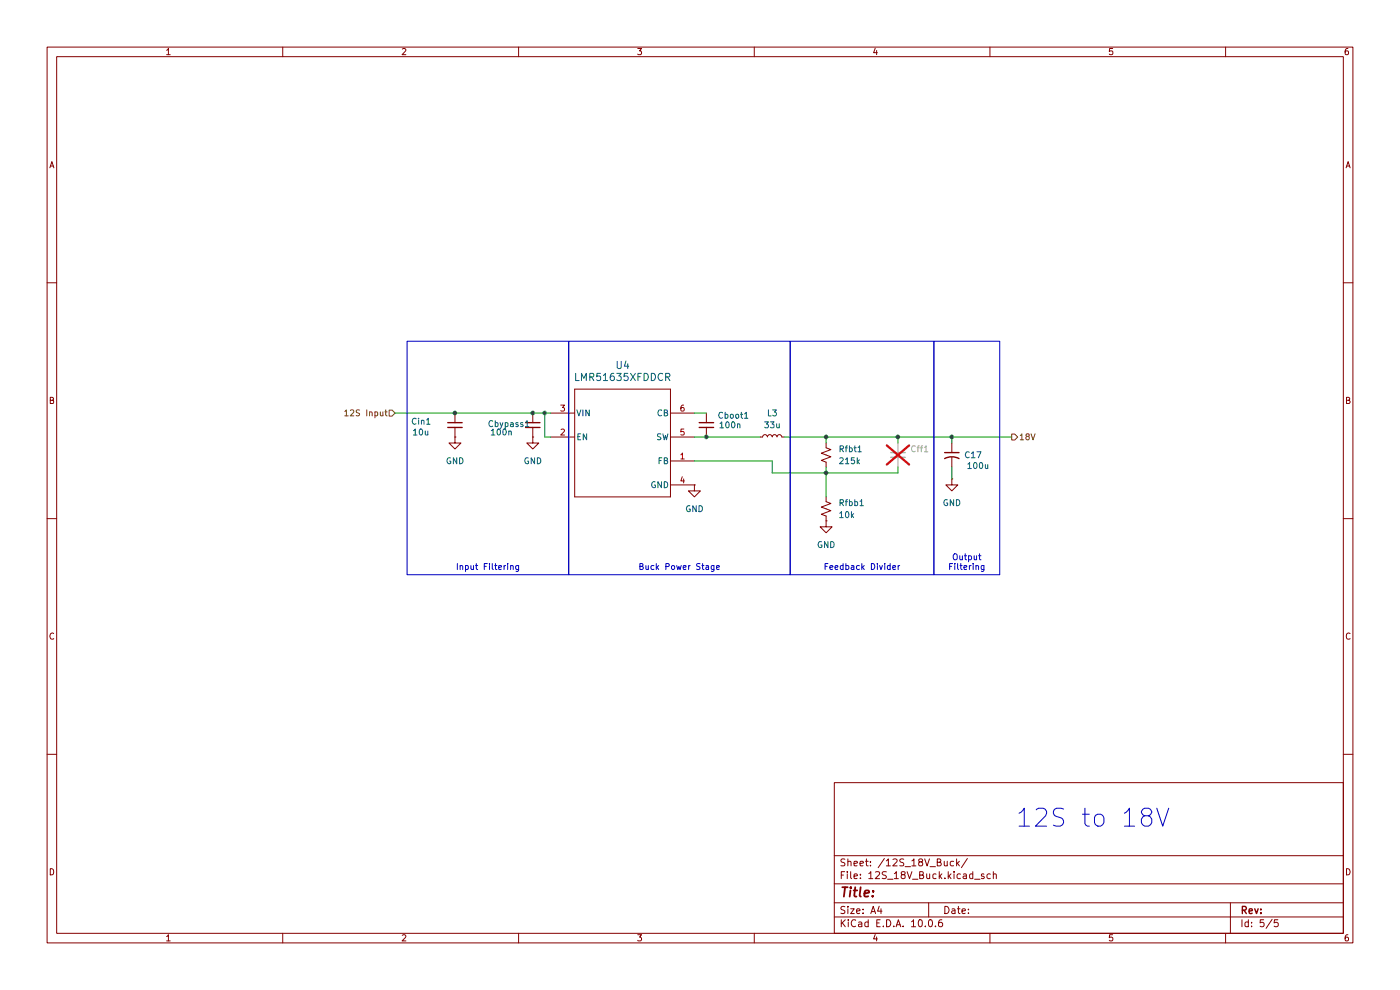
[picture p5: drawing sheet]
(kicad_sch
 (version 20260306)
 (generator "eeschema")
 (generator_version "10.0")
 (paper "A4")
 (lib_symbols
  (symbol "2026-11-03_00-30-20:PLMR51635XDDCR"
   (pin_names
    (offset 0.254)) (exclude_from_sim no) (in_bom yes) (on_board yes)
   (in_pos_files yes)
   (duplicate_pin_numbers_are_jumpers no)
   (property "Reference" "U" (at 0 2.54 0) (show_name no) (do_not_autoplace no) (effects (font (size 1.524 1.524))))
   (property "Value" "PLMR51635XDDCR" (at 0 0 0) (show_name no) (do_not_autoplace no) (effects (font (size 1.524 1.524))))
   (property "Footprint" "DDC0006A-MFG" (at 0 0 0) (show_name no) (do_not_autoplace no) (hide yes) (effects (font (size 1.27 1.27)
    (italic yes))))
   (property "Datasheet" "https://www.ti.com/lit/gpn/lmr51635" (at 0 0 0) (show_name no) (do_not_autoplace no) (hide yes) (effects (font (size 1.27 1.27)
    (italic yes))))
   (property "Description" "" (at 0 0 0) (show_name no) (do_not_autoplace no) (hide yes) (effects (font (size 1.27 1.27))))
   (property "ki_locked" "" (at 0 0 0) (show_name no) (do_not_autoplace no) (effects (font (size 1.27 1.27))))
   (symbol "PLMR51635XDDCR_0_1"
    (polyline (pts (xy 5.08 5.08) (xy 5.08 -17.78)) (stroke (width 0.2032) (type default)) (fill (type none)))
    (polyline (pts (xy 5.08 -17.78) (xy 25.4 -17.78)) (stroke (width 0.2032) (type default)) (fill (type none)))
    (polyline (pts (xy 25.4 5.08) (xy 5.08 5.08)) (stroke (width 0.2032) (type default)) (fill (type none)))
    (polyline (pts (xy 25.4 -17.78) (xy 25.4 5.08)) (stroke (width 0.2032) (type default)) (fill (type none)))
    (pin unspecified line (at 30.48 -10.16 180) (length 5.08) (name "FB" (effects (font (size 1.27 1.27)))) (number "1" (effects (font (size 1.27 1.27)))))
    (pin input line (at 0 -5.08 0) (length 5.08) (name "EN" (effects (font (size 1.27 1.27)))) (number "2" (effects (font (size 1.27 1.27)))))
    (pin power_in line (at 0 0 0) (length 5.08) (name "VIN" (effects (font (size 1.27 1.27)))) (number "3" (effects (font (size 1.27 1.27)))))
    (pin power_in line (at 30.48 -15.24 180) (length 5.08) (name "GND" (effects (font (size 1.27 1.27)))) (number "4" (effects (font (size 1.27 1.27)))))
    (pin power_in line (at 30.48 -5.08 180) (length 5.08) (name "SW" (effects (font (size 1.27 1.27)))) (number "5" (effects (font (size 1.27 1.27)))))
    (pin power_in line (at 30.48 0 180) (length 5.08) (name "CB" (effects (font (size 1.27 1.27)))) (number "6" (effects (font (size 1.27 1.27))))))
   (embedded_fonts no))
  (symbol "Device:C_Small"
   (pin_numbers (hide yes))
   (pin_names
    (offset 0.254) (hide yes)) (exclude_from_sim no) (in_bom yes) (on_board yes)
   (in_pos_files yes)
   (duplicate_pin_numbers_are_jumpers no)
   (property "Reference" "C" (at 0.254 1.778 0) (show_name no) (do_not_autoplace no) (effects (font (size 1.27 1.27)) (justify left)))
   (property "Value" "C_Small" (at 0.254 -2.032 0) (show_name no) (do_not_autoplace no) (effects (font (size 1.27 1.27)) (justify left)))
   (property "Footprint" "" (at 0 0 0) (show_name no) (do_not_autoplace no) (hide yes) (effects (font (size 1.27 1.27))))
   (property "Datasheet" "" (at 0 0 0) (show_name no) (do_not_autoplace no) (hide yes) (effects (font (size 1.27 1.27))))
   (property "Description" "Unpolarized capacitor, small symbol" (at 0 -10.16 0) (show_name no) (do_not_autoplace no) (hide yes) (effects (font (size 1.27 1.27))))
   (symbol "C_Small_0_1"
    (polyline (pts (xy -1.524 0.508) (xy 1.524 0.508)) (stroke (width 0.3048) (type default)) (fill (type none)))
    (polyline (pts (xy -1.524 -0.508) (xy 1.524 -0.508)) (stroke (width 0.3048) (type default)) (fill (type none))))
   (symbol "C_Small_1_1"
    (pin passive line (at 0 2.54 270) (length 2.032) (name "" (effects (font (size 1.27 1.27)))) (number "1" (effects (font (size 1.27 1.27)))))
    (pin passive line (at 0 -2.54 90) (length 2.032) (name "" (effects (font (size 1.27 1.27)))) (number "2" (effects (font (size 1.27 1.27))))))
   (embedded_fonts no))
  (symbol "Device:C_Small_US"
   (pin_numbers (hide yes))
   (pin_names
    (offset 0.254) (hide yes)) (exclude_from_sim no) (in_bom yes) (on_board yes)
   (in_pos_files yes)
   (duplicate_pin_numbers_are_jumpers no)
   (property "Reference" "C" (at 0.254 1.778 0) (show_name no) (do_not_autoplace no) (effects (font (size 1.27 1.27)) (justify left)))
   (property "Value" "C_Small_US" (at 0.254 -2.032 0) (show_name no) (do_not_autoplace no) (effects (font (size 1.27 1.27)) (justify left)))
   (property "Footprint" "" (at 0 0 0) (show_name no) (do_not_autoplace no) (hide yes) (effects (font (size 1.27 1.27))))
   (property "Datasheet" "" (at 0 0 0) (show_name no) (do_not_autoplace no) (hide yes) (effects (font (size 1.27 1.27))))
   (property "Description" "capacitor, small US symbol" (at 0 -10.16 0) (show_name no) (do_not_autoplace no) (hide yes) (effects (font (size 1.27 1.27))))
   (symbol "C_Small_US_0_1"
    (polyline (pts (xy -1.524 0.508) (xy 1.524 0.508)) (stroke (width 0.3048) (type default)) (fill (type none)))
    (arc (start -1.524 -0.762) (mid 0 -0.3734) (end 1.524 -0.762) (stroke (width 0.3048) (type default)) (fill (type none))))
   (symbol "C_Small_US_1_1"
    (pin passive line (at 0 2.54 270) (length 2.032) (name "" (effects (font (size 1.27 1.27)))) (number "1" (effects (font (size 1.27 1.27)))))
    (pin passive line (at 0 -2.54 90) (length 2.032) (name "" (effects (font (size 1.27 1.27)))) (number "2" (effects (font (size 1.27 1.27))))))
   (embedded_fonts no))
  (symbol "Device:L_Small"
   (pin_numbers (hide yes))
   (pin_names
    (offset 0.254) (hide yes)) (exclude_from_sim no) (in_bom yes) (on_board yes)
   (in_pos_files yes)
   (duplicate_pin_numbers_are_jumpers no)
   (property "Reference" "L" (at 0.762 1.016 0) (show_name no) (do_not_autoplace no) (effects (font (size 1.27 1.27)) (justify left)))
   (property "Value" "L_Small" (at 0.762 -1.016 0) (show_name no) (do_not_autoplace no) (effects (font (size 1.27 1.27)) (justify left)))
   (property "Footprint" "" (at 0 0 0) (show_name no) (do_not_autoplace no) (hide yes) (effects (font (size 1.27 1.27))))
   (property "Datasheet" "" (at 0 0 0) (show_name no) (do_not_autoplace no) (hide yes) (effects (font (size 1.27 1.27))))
   (property "Description" "Inductor, small symbol" (at 0 0 0) (show_name no) (do_not_autoplace no) (hide yes) (effects (font (size 1.27 1.27))))
   (symbol "L_Small_0_1"
    (arc (start 0 2.032) (mid 0.5058 1.524) (end 0 1.016) (stroke (width 0) (type default)) (fill (type none)))
    (arc (start 0 1.016) (mid 0.5058 0.508) (end 0 0) (stroke (width 0) (type default)) (fill (type none)))
    (arc (start 0 0) (mid 0.5058 -0.508) (end 0 -1.016) (stroke (width 0) (type default)) (fill (type none)))
    (arc (start 0 -1.016) (mid 0.5058 -1.524) (end 0 -2.032) (stroke (width 0) (type default)) (fill (type none))))
   (symbol "L_Small_1_1"
    (pin passive line (at 0 2.54 270) (length 0.508) (name "" (effects (font (size 1.27 1.27)))) (number "1" (effects (font (size 1.27 1.27)))))
    (pin passive line (at 0 -2.54 90) (length 0.508) (name "" (effects (font (size 1.27 1.27)))) (number "2" (effects (font (size 1.27 1.27))))))
   (embedded_fonts no))
  (symbol "Device:R_Small_US"
   (pin_numbers (hide yes))
   (pin_names
    (offset 0.254) (hide yes)) (exclude_from_sim no) (in_bom yes) (on_board yes)
   (in_pos_files yes)
   (duplicate_pin_numbers_are_jumpers no)
   (property "Reference" "R" (at 0.762 0.508 0) (show_name no) (do_not_autoplace no) (effects (font (size 1.27 1.27)) (justify left)))
   (property "Value" "R_Small_US" (at 0.762 -1.016 0) (show_name no) (do_not_autoplace no) (effects (font (size 1.27 1.27)) (justify left)))
   (property "Footprint" "" (at 0 0 0) (show_name no) (do_not_autoplace no) (hide yes) (effects (font (size 1.27 1.27))))
   (property "Datasheet" "" (at 0 0 0) (show_name no) (do_not_autoplace no) (hide yes) (effects (font (size 1.27 1.27))))
   (property "Description" "Resistor, small US symbol" (at 0 0 0) (show_name no) (do_not_autoplace no) (hide yes) (effects (font (size 1.27 1.27))))
   (symbol "R_Small_US_1_1"
    (polyline (pts (xy 0 1.524) (xy 1.016 1.143) (xy 0 0.762) (xy -1.016 0.381) (xy 0 0)) (stroke (width 0) (type default)) (fill (type none)))
    (polyline (pts (xy 0 0) (xy 1.016 -0.381) (xy 0 -0.762) (xy -1.016 -1.143) (xy 0 -1.524)) (stroke (width 0) (type default)) (fill (type none)))
    (pin passive line (at 0 2.54 270) (length 1.016) (name "" (effects (font (size 1.27 1.27)))) (number "1" (effects (font (size 1.27 1.27)))))
    (pin passive line (at 0 -2.54 90) (length 1.016) (name "" (effects (font (size 1.27 1.27)))) (number "2" (effects (font (size 1.27 1.27))))))
   (embedded_fonts no))
  (symbol "power:GND"
   (power global)
   (pin_numbers (hide yes))
   (pin_names
    (offset 0) (hide yes)) (exclude_from_sim no) (in_bom yes) (on_board yes)
   (in_pos_files yes)
   (duplicate_pin_numbers_are_jumpers no)
   (property "Reference" "#PWR" (at 0 -6.35 0) (show_name no) (do_not_autoplace no) (hide yes) (effects (font (size 1.27 1.27))))
   (property "Value" "GND" (at 0 -3.81 0) (show_name no) (do_not_autoplace no) (effects (font (size 1.27 1.27))))
   (property "Footprint" "" (at 0 0 0) (show_name no) (do_not_autoplace no) (hide yes) (effects (font (size 1.27 1.27))))
   (property "Datasheet" "" (at 0 0 0) (show_name no) (do_not_autoplace no) (hide yes) (effects (font (size 1.27 1.27))))
   (property "Description" "Power symbol creates a global label with name \"GND\" , ground" (at 0 0 0) (show_name no) (do_not_autoplace no) (hide yes) (effects (font (size 1.27 1.27))))
   (symbol "GND_0_1"
    (polyline (pts (xy 0 0) (xy 0 -1.27) (xy 1.27 -1.27) (xy 0 -2.54) (xy -1.27 -1.27) (xy 0 -1.27)) (stroke (width 0) (type default)) (fill (type none))))
   (symbol "GND_1_1"
    (pin power_in line (at 0 0 270) (length 0) (name "" (effects (font (size 1.27 1.27)))) (number "1" (effects (font (size 1.27 1.27))))))
   (embedded_fonts no)))
 (text "12S to 18V"
  (exclude_from_sim no)
  (at 231.902 173.736 0)
  (effects (font (size 3.81 3.81))))
 (text_box "Buck Power Stage"
  (exclude_from_sim no)
  (at 120.65 72.39 0)
  (size 46.99 49.53)
  (margins 0.9525 0.9525 0.9525 0.9525)
  (stroke (width 0) (type solid))
  (fill (type none))
  (effects (font (size 1.27 1.27)) (justify bottom)))
 (text_box "Input Filtering"
  (exclude_from_sim no)
  (at 86.36 72.39 0)
  (size 34.29 49.53)
  (margins 0.9525 0.9525 0.9525 0.9525)
  (stroke (width 0) (type solid))
  (fill (type none))
  (effects (font (size 1.27 1.27)) (justify bottom)))
 (text_box "Feedback Divider"
  (exclude_from_sim no)
  (at 167.64 72.39 0)
  (size 30.48 49.53)
  (margins 0.9525 0.9525 0.9525 0.9525)
  (stroke (width 0) (type solid))
  (fill (type none))
  (effects (font (size 1.27 1.27)) (justify bottom)))
 (text_box "Output Filtering"
  (exclude_from_sim no)
  (at 198.12 72.39 0)
  (size 13.97 49.53)
  (margins 0.9525 0.9525 0.9525 0.9525)
  (stroke (width 0) (type solid))
  (fill (type none))
  (effects (font (size 1.27 1.27)) (justify bottom)))
 (junction
  (at 201.93 92.71)
  (diameter 0)
  (color 0 0 0 0))
 (junction
  (at 115.57 87.63)
  (diameter 0)
  (color 0 0 0 0))
 (junction
  (at 175.26 92.71)
  (diameter 0)
  (color 0 0 0 0))
 (junction
  (at 96.52 87.63)
  (diameter 0)
  (color 0 0 0 0))
 (junction
  (at 190.5 92.71)
  (diameter 0)
  (color 0 0 0 0))
 (junction
  (at 175.26 100.33)
  (diameter 0)
  (color 0 0 0 0))
 (junction
  (at 149.86 92.71)
  (diameter 0)
  (color 0 0 0 0))
 (junction
  (at 113.03 87.63)
  (diameter 0)
  (color 0 0 0 0))
 (wire
  (pts (xy 175.26 93.98) (xy 175.26 92.71))
  (stroke (width 0) (type default)))
 (wire
  (pts (xy 83.82 87.63) (xy 96.52 87.63))
  (stroke (width 0) (type default)))
 (wire
  (pts (xy 147.32 97.79) (xy 163.83 97.79))
  (stroke (width 0) (type default)))
 (wire
  (pts (xy 201.93 101.6) (xy 201.93 99.06))
  (stroke (width 0) (type default)))
 (wire
  (pts (xy 166.37 92.71) (xy 190.5 92.71))
  (stroke (width 0) (type default)))
 (wire
  (pts (xy 163.83 97.79) (xy 163.83 100.33))
  (stroke (width 0) (type default)))
 (wire
  (pts (xy 163.83 100.33) (xy 190.5 100.33))
  (stroke (width 0) (type default)))
 (wire
  (pts (xy 96.52 87.63) (xy 115.57 87.63))
  (stroke (width 0) (type default)))
 (wire
  (pts (xy 149.86 92.71) (xy 161.29 92.71))
  (stroke (width 0) (type default)))
 (wire
  (pts (xy 149.86 87.63) (xy 147.32 87.63))
  (stroke (width 0) (type default)))
 (wire
  (pts (xy 190.5 99.06) (xy 190.5 100.33))
  (stroke (width 0) (type default)))
 (wire
  (pts (xy 115.57 87.63) (xy 115.57 92.71))
  (stroke (width 0) (type default)))
 (wire
  (pts (xy 190.5 92.71) (xy 201.93 92.71))
  (stroke (width 0) (type default)))
 (wire
  (pts (xy 175.26 100.33) (xy 175.26 105.41))
  (stroke (width 0) (type default)))
 (wire
  (pts (xy 115.57 87.63) (xy 116.84 87.63))
  (stroke (width 0) (type default)))
 (wire
  (pts (xy 201.93 93.98) (xy 201.93 92.71))
  (stroke (width 0) (type default)))
 (wire
  (pts (xy 201.93 92.71) (xy 214.63 92.71))
  (stroke (width 0) (type default)))
 (wire
  (pts (xy 116.84 92.71) (xy 115.57 92.71))
  (stroke (width 0) (type default)))
 (wire
  (pts (xy 147.32 92.71) (xy 149.86 92.71))
  (stroke (width 0) (type default)))
 (wire
  (pts (xy 190.5 92.71) (xy 190.5 93.98))
  (stroke (width 0) (type default)))
 (wire
  (pts (xy 175.26 99.06) (xy 175.26 100.33))
  (stroke (width 0) (type default)))
 (hierarchical_label "12S Input"
  (shape input)
  (at 83.82 87.63 180)
  (effects (font (size 1.27 1.27)) (justify right)))
 (hierarchical_label "18V"
  (shape output)
  (at 214.63 92.71 0)
  (effects (font (size 1.27 1.27)) (justify left)))
 (symbol
  (lib_id "power:GND")
  (at 96.52 92.71 0)
  (unit 1)
  (body_style 1)
  (exclude_from_sim no)
  (in_bom yes)
  (on_board yes)
  (in_pos_files yes)
  (dnp no)
  (fields_autoplaced yes)
  (property "Reference" "#PWR023" (at 96.52 99.06 0) (hide yes) (show_name no) (do_not_autoplace no) (effects (font (size 1.27 1.27))))
  (property "Value" "GND" (at 96.52 97.79 0) (show_name no) (do_not_autoplace no) (effects (font (size 1.27 1.27))))
  (property "Footprint" "" (at 96.52 92.71 0) (hide yes) (show_name no) (do_not_autoplace no) (effects (font (size 1.27 1.27))))
  (property "Datasheet" "" (at 96.52 92.71 0) (hide yes) (show_name no) (do_not_autoplace no) (effects (font (size 1.27 1.27))))
  (property "Description" "Power symbol creates a global label with name \"GND\" , ground" (at 96.52 92.71 0) (hide yes) (show_name no) (do_not_autoplace no) (effects (font (size 1.27 1.27))))
  (pin "1")
  (instances (project "12S_18V_Buck" (path "" (reference "#PWR015") (unit 1))) (project "PDB" (path "" (reference "#PWR023") (unit 1)))))
 (symbol
  (lib_id "Device:C_Small")
  (at 113.03 90.17 0)
  (unit 1)
  (body_style 1)
  (exclude_from_sim no)
  (in_bom yes)
  (on_board yes)
  (in_pos_files yes)
  (dnp no)
  (property "Reference" "Cbypass1" (at 103.378 89.916 0) (show_name no) (do_not_autoplace no) (effects (font (size 1.27 1.27)) (justify left)))
  (property "Value" "100n" (at 103.886 91.694 0) (show_name no) (do_not_autoplace no) (effects (font (size 1.27 1.27)) (justify left)))
  (property "Footprint" "Capacitor_SMD:C_0603_1608Metric" (at 113.03 90.17 0) (hide yes) (show_name no) (do_not_autoplace no) (effects (font (size 1.27 1.27))))
  (property "Datasheet" "" (at 113.03 90.17 0) (hide yes) (show_name no) (do_not_autoplace no) (effects (font (size 1.27 1.27))))
  (property "Description" "Unpolarized capacitor, small symbol" (at 113.03 100.33 0) (hide yes) (show_name no) (do_not_autoplace no) (effects (font (size 1.27 1.27))))
  (property "MPN" "GRM188R72A104KA35D" (at 113.03 90.17 0) (hide yes) (show_name no) (do_not_autoplace no) (effects (font (size 1.27 1.27))))
  (pin "1")
  (pin "2")
  (instances (project "12S_18V_Buck" (path "" (reference "Cbypass1") (unit 1))) (project "PDB" (path "" (reference "Cbypass1") (unit 1)))))
 (symbol
  (lib_id "Device:L_Small")
  (at 163.83 92.71 90)
  (unit 1)
  (body_style 1)
  (exclude_from_sim no)
  (in_bom yes)
  (on_board yes)
  (in_pos_files yes)
  (dnp no)
  (fields_autoplaced yes)
  (property "Reference" "L3" (at 163.83 87.63 90) (show_name no) (do_not_autoplace no) (effects (font (size 1.27 1.27))))
  (property "Value" "33u" (at 163.83 90.17 90) (show_name no) (do_not_autoplace no) (effects (font (size 1.27 1.27))))
  (property "Footprint" "Inductor_SMD:L_Coilcraft_MSS1583-XXX" (at 163.83 92.71 0) (hide yes) (show_name no) (do_not_autoplace no) (effects (font (size 1.27 1.27))))
  (property "Datasheet" "https://www.coilcraft.com/getmedia/fbfe8ea7-f5d8-4484-859e-2285f427326d/mss1583.pdf" (at 163.83 92.71 0) (hide yes) (show_name no) (do_not_autoplace no) (effects (font (size 1.27 1.27))))
  (property "Description" "Inductor, small symbol" (at 163.83 92.71 0) (hide yes) (show_name no) (do_not_autoplace no) (effects (font (size 1.27 1.27))))
  (property "Manufacturer" "Coilcraft" (at 163.83 92.71 90) (hide yes) (show_name no) (do_not_autoplace no) (effects (font (size 1.27 1.27))))
  (property "MPN" "MSS1583-333MED" (at 163.83 92.71 90) (hide yes) (show_name no) (do_not_autoplace no) (effects (font (size 1.27 1.27))))
  (pin "2")
  (pin "1")
  (instances (project "12S_18V_Buck" (path "" (reference "L1") (unit 1))) (project "PDB" (path "" (reference "L3") (unit 1)))))
 (symbol
  (lib_id "Device:C_Small_US")
  (at 201.93 96.52 0)
  (unit 1)
  (body_style 1)
  (exclude_from_sim no)
  (in_bom yes)
  (on_board yes)
  (in_pos_files yes)
  (dnp no)
  (property "Reference" "C17" (at 204.47 96.5199 0) (show_name no) (do_not_autoplace no) (effects (font (size 1.27 1.27)) (justify left)))
  (property "Value" "100u" (at 204.978 98.806 0) (show_name no) (do_not_autoplace no) (effects (font (size 1.27 1.27)) (justify left)))
  (property "Footprint" "Capacitor_SMD:CP_Elec_8x10.5" (at 201.93 96.52 0) (hide yes) (show_name no) (do_not_autoplace no) (effects (font (size 1.27 1.27))))
  (property "Datasheet" "" (at 201.93 96.52 0) (hide yes) (show_name no) (do_not_autoplace no) (effects (font (size 1.27 1.27))))
  (property "Description" "Capacitor, small curved-plate US symbol" (at 201.93 106.68 0) (hide yes) (show_name no) (do_not_autoplace no) (effects (font (size 1.27 1.27))))
  (property "MPN" "EEH-ZC1V101P" (at 201.93 96.52 0) (hide yes) (show_name no) (do_not_autoplace no) (effects (font (size 1.27 1.27))))
  (pin "1")
  (pin "2")
  (instances (project "12S_18V_Buck" (path "" (reference "C1") (unit 1))) (project "PDB" (path "" (reference "C17") (unit 1)))))
 (symbol
  (lib_id "2026-11-03_00-30-20:PLMR51635XDDCR")
  (at 116.84 87.63 0)
  (unit 1)
  (body_style 1)
  (exclude_from_sim no)
  (in_bom yes)
  (on_board yes)
  (in_pos_files yes)
  (dnp no)
  (fields_autoplaced yes)
  (property "Reference" "U4" (at 132.08 77.47 0) (show_name no) (do_not_autoplace no) (effects (font (size 1.524 1.524))))
  (property "Value" "LMR51635XFDDCR" (at 132.08 80.01 0) (show_name no) (do_not_autoplace no) (effects (font (size 1.524 1.524))))
  (property "Footprint" "DDC0006A-MFG" (at 116.84 87.63 0) (hide yes) (show_name no) (do_not_autoplace no) (effects (font (size 1.27 1.27)
    (italic yes))))
  (property "Datasheet" "https://www.ti.com/lit/gpn/lmr51635" (at 116.84 87.63 0) (hide yes) (show_name no) (do_not_autoplace no) (effects (font (size 1.27 1.27)
    (italic yes))))
  (property "Description" "" (at 116.84 87.63 0) (hide yes) (show_name no) (do_not_autoplace no) (effects (font (size 1.27 1.27))))
  (property "MPN" "LMR51635XFDDCR" (at 116.84 87.63 0) (hide yes) (show_name no) (do_not_autoplace no) (effects (font (size 1.27 1.27))))
  (pin "5")
  (pin "6")
  (pin "3")
  (pin "4")
  (pin "2")
  (pin "1")
  (instances (project "12S_18V_Buck" (path "" (reference "U1") (unit 1))) (project "PDB" (path "" (reference "U4") (unit 1)))))
 (symbol
  (lib_id "Device:R_Small_US")
  (at 175.26 96.52 0)
  (unit 1)
  (body_style 1)
  (exclude_from_sim no)
  (in_bom yes)
  (on_board yes)
  (in_pos_files yes)
  (dnp no)
  (fields_autoplaced yes)
  (property "Reference" "Rfbt1" (at 177.8 95.2499 0) (show_name no) (do_not_autoplace no) (effects (font (size 1.27 1.27)) (justify left)))
  (property "Value" "215k" (at 177.8 97.7899 0) (show_name no) (do_not_autoplace no) (effects (font (size 1.27 1.27)) (justify left)))
  (property "Footprint" "Resistor_SMD:R_0603_1608Metric" (at 175.26 96.52 0) (hide yes) (show_name no) (do_not_autoplace no) (effects (font (size 1.27 1.27))))
  (property "Datasheet" "" (at 175.26 96.52 0) (hide yes) (show_name no) (do_not_autoplace no) (effects (font (size 1.27 1.27))))
  (property "Description" "Resistor, small US symbol" (at 175.26 96.52 0) (hide yes) (show_name no) (do_not_autoplace no) (effects (font (size 1.27 1.27))))
  (property "MPN" "RC0603FR-07215KL" (at 175.26 96.52 0) (hide yes) (show_name no) (do_not_autoplace no) (effects (font (size 1.27 1.27))))
  (pin "1")
  (pin "2")
  (instances (project "12S_18V_Buck" (path "" (reference "Rfbt1") (unit 1))) (project "PDB" (path "" (reference "Rfbt1") (unit 1)))))
 (symbol
  (lib_id "power:GND")
  (at 147.32 102.87 0)
  (unit 1)
  (body_style 1)
  (exclude_from_sim no)
  (in_bom yes)
  (on_board yes)
  (in_pos_files yes)
  (dnp no)
  (fields_autoplaced yes)
  (property "Reference" "#PWR026" (at 147.32 109.22 0) (hide yes) (show_name no) (do_not_autoplace no) (effects (font (size 1.27 1.27))))
  (property "Value" "GND" (at 147.32 107.95 0) (show_name no) (do_not_autoplace no) (effects (font (size 1.27 1.27))))
  (property "Footprint" "" (at 147.32 102.87 0) (hide yes) (show_name no) (do_not_autoplace no) (effects (font (size 1.27 1.27))))
  (property "Datasheet" "" (at 147.32 102.87 0) (hide yes) (show_name no) (do_not_autoplace no) (effects (font (size 1.27 1.27))))
  (property "Description" "Power symbol creates a global label with name \"GND\" , ground" (at 147.32 102.87 0) (hide yes) (show_name no) (do_not_autoplace no) (effects (font (size 1.27 1.27))))
  (pin "1")
  (instances (project "12S_18V_Buck" (path "" (reference "#PWR018") (unit 1))) (project "PDB" (path "" (reference "#PWR026") (unit 1)))))
 (symbol
  (lib_id "Device:C_Small")
  (at 149.86 90.17 0)
  (unit 1)
  (body_style 1)
  (exclude_from_sim no)
  (in_bom yes)
  (on_board yes)
  (in_pos_files yes)
  (dnp no)
  (property "Reference" "Cboot1" (at 152.146 88.138 0) (show_name no) (do_not_autoplace no) (effects (font (size 1.27 1.27)) (justify left)))
  (property "Value" "100n" (at 152.4 90.17 0) (show_name no) (do_not_autoplace no) (effects (font (size 1.27 1.27)) (justify left)))
  (property "Footprint" "Capacitor_SMD:C_0603_1608Metric" (at 149.86 90.17 0) (hide yes) (show_name no) (do_not_autoplace no) (effects (font (size 1.27 1.27))))
  (property "Datasheet" "" (at 149.86 90.17 0) (hide yes) (show_name no) (do_not_autoplace no) (effects (font (size 1.27 1.27))))
  (property "Description" "Unpolarized capacitor, small symbol" (at 149.86 100.33 0) (hide yes) (show_name no) (do_not_autoplace no) (effects (font (size 1.27 1.27))))
  (property "MPN" "GRM188R72A104KA35D" (at 149.86 90.17 0) (hide yes) (show_name no) (do_not_autoplace no) (effects (font (size 1.27 1.27))))
  (pin "1")
  (pin "2")
  (instances (project "12S_18V_Buck" (path "" (reference "Cboot1") (unit 1))) (project "PDB" (path "" (reference "Cboot1") (unit 1)))))
 (symbol
  (lib_id "Device:C_Small")
  (at 96.52 90.17 0)
  (unit 1)
  (body_style 1)
  (exclude_from_sim no)
  (in_bom yes)
  (on_board yes)
  (in_pos_files yes)
  (dnp no)
  (property "Reference" "Cin1" (at 87.122 89.408 0) (show_name no) (do_not_autoplace no) (effects (font (size 1.27 1.27)) (justify left)))
  (property "Value" "10u" (at 87.376 91.694 0) (show_name no) (do_not_autoplace no) (effects (font (size 1.27 1.27)) (justify left)))
  (property "Footprint" "Capacitor_SMD:C_1210_3225Metric" (at 96.52 90.17 0) (hide yes) (show_name no) (do_not_autoplace no) (effects (font (size 1.27 1.27))))
  (property "Datasheet" "" (at 96.52 90.17 0) (hide yes) (show_name no) (do_not_autoplace no) (effects (font (size 1.27 1.27))))
  (property "Description" "Unpolarized capacitor, small symbol" (at 96.52 100.33 0) (hide yes) (show_name no) (do_not_autoplace no) (effects (font (size 1.27 1.27))))
  (property "MPN" "C3225X7R2A106K250AC" (at 96.52 90.17 0) (hide yes) (show_name no) (do_not_autoplace no) (effects (font (size 1.27 1.27))))
  (pin "1")
  (pin "2")
  (instances (project "12S_18V_Buck" (path "" (reference "Cin1") (unit 1))) (project "PDB" (path "" (reference "Cin1") (unit 1)))))
 (symbol
  (lib_id "Device:C_Small")
  (at 190.5 96.52 0)
  (unit 1)
  (body_style 1)
  (exclude_from_sim no)
  (in_bom yes)
  (on_board yes)
  (in_pos_files yes)
  (dnp yes)
  (fields_autoplaced yes)
  (property "Reference" "Cff1" (at 193.04 95.2499 0) (show_name no) (do_not_autoplace no) (effects (font (size 1.27 1.27)) (justify left)))
  (property "Value" "" (at 193.04 97.7899 0) (show_name no) (do_not_autoplace no) (effects (font (size 1.27 1.27)) (justify left)))
  (property "Footprint" "Capacitor_SMD:C_0603_1608Metric" (at 190.5 96.52 0) (hide yes) (show_name no) (do_not_autoplace no) (effects (font (size 1.27 1.27))))
  (property "Datasheet" "" (at 190.5 96.52 0) (hide yes) (show_name no) (do_not_autoplace no) (effects (font (size 1.27 1.27))))
  (property "Description" "Unpolarized capacitor, small symbol" (at 190.5 106.68 0) (hide yes) (show_name no) (do_not_autoplace no) (effects (font (size 1.27 1.27))))
  (pin "1")
  (pin "2")
  (instances (project "12S_18V_Buck" (path "" (reference "Cff1") (unit 1))) (project "PDB" (path "" (reference "Cff1") (unit 1)))))
 (symbol
  (lib_id "power:GND")
  (at 113.03 92.71 0)
  (unit 1)
  (body_style 1)
  (exclude_from_sim no)
  (in_bom yes)
  (on_board yes)
  (in_pos_files yes)
  (dnp no)
  (fields_autoplaced yes)
  (property "Reference" "#PWR024" (at 113.03 99.06 0) (hide yes) (show_name no) (do_not_autoplace no) (effects (font (size 1.27 1.27))))
  (property "Value" "GND" (at 113.03 97.79 0) (show_name no) (do_not_autoplace no) (effects (font (size 1.27 1.27))))
  (property "Footprint" "" (at 113.03 92.71 0) (hide yes) (show_name no) (do_not_autoplace no) (effects (font (size 1.27 1.27))))
  (property "Datasheet" "" (at 113.03 92.71 0) (hide yes) (show_name no) (do_not_autoplace no) (effects (font (size 1.27 1.27))))
  (property "Description" "Power symbol creates a global label with name \"GND\" , ground" (at 113.03 92.71 0) (hide yes) (show_name no) (do_not_autoplace no) (effects (font (size 1.27 1.27))))
  (pin "1")
  (instances (project "12S_18V_Buck" (path "" (reference "#PWR017") (unit 1))) (project "PDB" (path "" (reference "#PWR024") (unit 1)))))
 (symbol
  (lib_id "Device:R_Small_US")
  (at 175.26 107.95 0)
  (unit 1)
  (body_style 1)
  (exclude_from_sim no)
  (in_bom yes)
  (on_board yes)
  (in_pos_files yes)
  (dnp no)
  (fields_autoplaced yes)
  (property "Reference" "Rfbb1" (at 177.8 106.6799 0) (show_name no) (do_not_autoplace no) (effects (font (size 1.27 1.27)) (justify left)))
  (property "Value" "10k" (at 177.8 109.2199 0) (show_name no) (do_not_autoplace no) (effects (font (size 1.27 1.27)) (justify left)))
  (property "Footprint" "Resistor_SMD:R_0603_1608Metric" (at 175.26 107.95 0) (hide yes) (show_name no) (do_not_autoplace no) (effects (font (size 1.27 1.27))))
  (property "Datasheet" "" (at 175.26 107.95 0) (hide yes) (show_name no) (do_not_autoplace no) (effects (font (size 1.27 1.27))))
  (property "Description" "Resistor, small US symbol" (at 175.26 107.95 0) (hide yes) (show_name no) (do_not_autoplace no) (effects (font (size 1.27 1.27))))
  (property "MPN" "RC0603FR-0710KL" (at 175.26 107.95 0) (hide yes) (show_name no) (do_not_autoplace no) (effects (font (size 1.27 1.27))))
  (pin "1")
  (pin "2")
  (instances (project "12S_18V_Buck" (path "" (reference "Rfbb1") (unit 1))) (project "PDB" (path "" (reference "Rfbb1") (unit 1)))))
 (symbol
  (lib_id "power:GND")
  (at 201.93 101.6 0)
  (unit 1)
  (body_style 1)
  (exclude_from_sim no)
  (in_bom yes)
  (on_board yes)
  (in_pos_files yes)
  (dnp no)
  (fields_autoplaced yes)
  (property "Reference" "#PWR025" (at 201.93 107.95 0) (hide yes) (show_name no) (do_not_autoplace no) (effects (font (size 1.27 1.27))))
  (property "Value" "GND" (at 201.93 106.68 0) (show_name no) (do_not_autoplace no) (effects (font (size 1.27 1.27))))
  (property "Footprint" "" (at 201.93 101.6 0) (hide yes) (show_name no) (do_not_autoplace no) (effects (font (size 1.27 1.27))))
  (property "Datasheet" "" (at 201.93 101.6 0) (hide yes) (show_name no) (do_not_autoplace no) (effects (font (size 1.27 1.27))))
  (property "Description" "Power symbol creates a global label with name \"GND\" , ground" (at 201.93 101.6 0) (hide yes) (show_name no) (do_not_autoplace no) (effects (font (size 1.27 1.27))))
  (pin "1")
  (instances (project "12S_18V_Buck" (path "" (reference "#PWR020") (unit 1))) (project "PDB" (path "" (reference "#PWR025") (unit 1)))))
 (symbol
  (lib_id "power:GND")
  (at 175.26 110.49 0)
  (unit 1)
  (body_style 1)
  (exclude_from_sim no)
  (in_bom yes)
  (on_board yes)
  (in_pos_files yes)
  (dnp no)
  (fields_autoplaced yes)
  (property "Reference" "#PWR027" (at 175.26 116.84 0) (hide yes) (show_name no) (do_not_autoplace no) (effects (font (size 1.27 1.27))))
  (property "Value" "GND" (at 175.26 115.57 0) (show_name no) (do_not_autoplace no) (effects (font (size 1.27 1.27))))
  (property "Footprint" "" (at 175.26 110.49 0) (hide yes) (show_name no) (do_not_autoplace no) (effects (font (size 1.27 1.27))))
  (property "Datasheet" "" (at 175.26 110.49 0) (hide yes) (show_name no) (do_not_autoplace no) (effects (font (size 1.27 1.27))))
  (property "Description" "Power symbol creates a global label with name \"GND\" , ground" (at 175.26 110.49 0) (hide yes) (show_name no) (do_not_autoplace no) (effects (font (size 1.27 1.27))))
  (pin "1")
  (instances (project "12S_18V_Buck" (path "" (reference "#PWR019") (unit 1))) (project "PDB" (path "" (reference "#PWR027") (unit 1)))))
 (sheet_instances
  (path ""
   (page "1"))))
